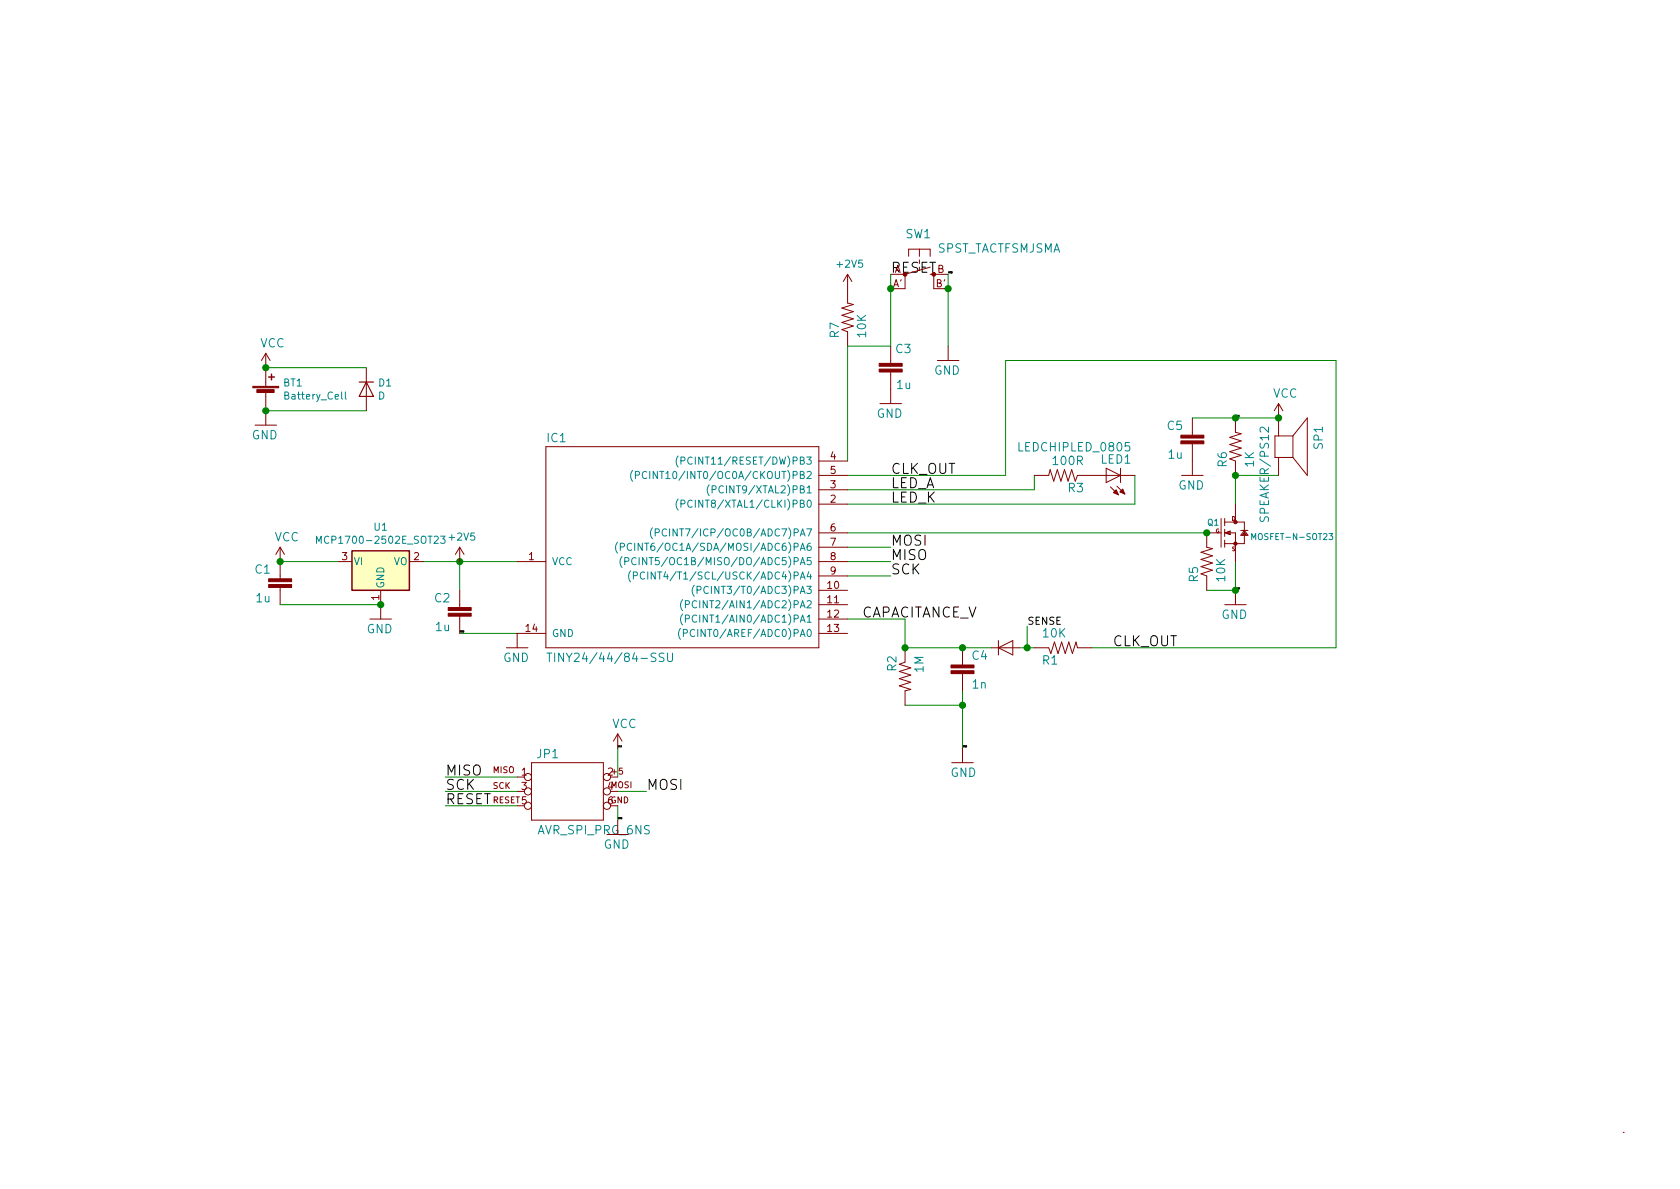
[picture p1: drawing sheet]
EESchema Schematic File Version 4
LIBS:power
LIBS:chirp-v2.4-cache
EELAYER 26 0
EELAYER END
$Descr A4 11693 8268
encoding utf-8
Sheet 1 1
Title "Chirp plant watering alarm"
Date "2018-03-27"
Rev "2.4.5"
Comp "Catnip electronics"
Comment1 "Albertas Mickenas"
Comment2 "albertas@technarium.lt"
Comment3 ""
Comment4 ""
$EndDescr
Wire Wire Line
	3200 3900 3200 4100
Wire Wire Line
	3200 3900 3600 3900
Text Label 4300 5200 0    10   ~ 0
VCC
Wire Wire Line
	4300 5200 4300 5400
Text Label 8600 2900 0    10   ~ 0
VCC
Text Label 3200 4400 0    10   ~ 0
GND
Wire Wire Line
	3200 4400 3600 4400
Text Label 4300 5700 0    10   ~ 0
GND
Wire Wire Line
	4300 5700 4300 5600
Text Label 8600 4100 0    10   ~ 0
GND
Wire Wire Line
	8600 4100 8600 3900
Wire Wire Line
	8400 4100 8600 4100
Text Label 6600 1900 0    10   ~ 0
GND
Connection ~ 6700 4900
Text Label 6700 5200 0    10   ~ 0
GND
Wire Wire Line
	6700 5200 6700 4900
Wire Wire Line
	6700 4900 6700 4800
Wire Wire Line
	6300 4900 6700 4900
Text Label 6200 1900 0    70   ~ 0
RESET
Wire Wire Line
	5900 2400 6200 2400
Text Label 3100 5600 0    70   ~ 0
RESET
Wire Wire Line
	3600 5600 3100 5600
Text Label 4500 5500 0    70   ~ 0
MOSI
Wire Wire Line
	4300 5500 4500 5500
Text Label 6200 3800 0    70   ~ 0
MOSI
Wire Wire Line
	5900 3800 6200 3800
Text Label 6200 3900 0    70   ~ 0
MISO
Wire Wire Line
	5900 3900 6200 3900
Text Label 3100 5400 0    70   ~ 0
MISO
Wire Wire Line
	3600 5400 3100 5400
Text Label 6200 4000 0    70   ~ 0
SCK
Wire Wire Line
	5900 4000 6200 4000
Text Label 3100 5500 0    70   ~ 0
SCK
Wire Wire Line
	3600 5500 3100 5500
Wire Wire Line
	7200 4500 7150 4500
Wire Wire Line
	8600 3300 8600 3500
Wire Wire Line
	8900 3300 8600 3300
Wire Wire Line
	5900 3700 8400 3700
Text Label 6000 4300 0    70   ~ 0
CAPACITANCE_V
Wire Wire Line
	6300 4500 6300 4300
Wire Wire Line
	6300 4300 5900 4300
Text Label 6200 3300 0    70   ~ 0
CLK_OUT
Text Label 8200 4500 2    70   ~ 0
CLK_OUT
Wire Wire Line
	5900 3300 7000 3300
Wire Wire Line
	7000 3300 7000 2500
Wire Wire Line
	7000 2500 9300 2500
Wire Wire Line
	9300 2500 9300 4500
Wire Wire Line
	9300 4500 7600 4500
Text Label 6200 3400 0    70   ~ 0
LED_A
Wire Wire Line
	5900 3400 7200 3400
Wire Wire Line
	7200 3400 7200 3300
Text Label 6200 3500 0    70   ~ 0
LED_K
Wire Wire Line
	5900 3500 7900 3500
Wire Wire Line
	7900 3500 7900 3300
$Comp
L chirp-v2.4-eagle-import:TINY24_44_84-SSU IC1
U 1 0 7C8C299E06F92037
P 3900 3800
F 0 "IC1" H 3800 4530 59  0000 L BNN
F 1 "TINY24/44/84-SSU" H 3800 3000 59  0000 L BNN
F 2 "Housings_SOIC:SOIC-14_3.9x8.7mm_Pitch1.27mm" H 3900 3800 50  0001 C CNN
F 3 "" H 3900 3800 50  0001 C CNN
F 4 "?" H 3900 3800 50  0001 C CNN "PartNo"
F 5 "?" H 3900 3800 50  0001 C CNN "Manufacturer"
F 6 "?" H 3900 3800 50  0001 C CNN "Distributor"
	1    3900 3800
	1    0    0    -1  
$EndComp
$Comp
L chirp-v2.4-eagle-import:VCC #P+01
U 1 0 93600057BCDF72C5
P 1950 3900
F 0 "#P+01" H 1950 3900 50  0001 C CNN
F 1 "VCC" H 1910 4040 59  0000 L BNN
F 2 "" H 1950 3900 50  0001 C CNN
F 3 "" H 1950 3900 50  0001 C CNN
	1    1950 3900
	1    0    0    -1  
$EndComp
$Comp
L chirp-v2.4-eagle-import:GND #GND01
U 1 0 6F68935FDB8695AC
P 3600 4500
F 0 "#GND01" H 3600 4500 50  0001 C CNN
F 1 "GND" H 3500 4400 59  0000 L BNN
F 2 "" H 3600 4500 50  0001 C CNN
F 3 "" H 3600 4500 50  0001 C CNN
	1    3600 4500
	1    0    0    -1  
$EndComp
$Comp
L chirp-v2.4-eagle-import:AVR_SPI_PRG_6NS JP1
U 1 0 848DA6002F430EF2
P 3900 5500
F 0 "JP1" H 3730 5730 59  0000 L BNN
F 1 "AVR_SPI_PRG_6NS" H 3740 5200 59  0000 L BNN
F 2 "2X3-NS" H 3900 5500 50  0001 C CNN
F 3 "" H 3900 5500 50  0001 C CNN
	1    3900 5500
	1    0    0    -1  
$EndComp
$Comp
L chirp-v2.4-eagle-import:GND #GND02
U 1 0 350FEA2913A376EC
P 4300 5800
F 0 "#GND02" H 4300 5800 50  0001 C CNN
F 1 "GND" H 4200 5700 59  0000 L BNN
F 2 "" H 4300 5800 50  0001 C CNN
F 3 "" H 4300 5800 50  0001 C CNN
	1    4300 5800
	1    0    0    -1  
$EndComp
$Comp
L chirp-v2.4-eagle-import:VCC #P+02
U 1 0 CA948EF4339DE9D3
P 4300 5200
F 0 "#P+02" H 4300 5200 50  0001 C CNN
F 1 "VCC" H 4260 5340 59  0000 L BNN
F 2 "" H 4300 5200 50  0001 C CNN
F 3 "" H 4300 5200 50  0001 C CNN
	1    4300 5200
	1    0    0    -1  
$EndComp
$Comp
L chirp-v2.4-eagle-import:MOSFET-N-SOT23 Q1
U 1 0 4FCDC6127A211019
P 8600 3700
F 0 "Q1" H 8400 3750 42  0000 L BNN
F 1 "MOSFET-N-SOT23" H 8700 3650 42  0000 L BNN
F 2 "TO_SOT_Packages_SMD:SOT-23" H 8600 3700 50  0001 C CNN
F 3 "" H 8600 3700 50  0001 C CNN
	1    8600 3700
	1    0    0    -1  
$EndComp
$Comp
L chirp-v2.4-eagle-import:GND #GND05
U 1 0 D2D9FA1DEF27308A
P 8600 4200
F 0 "#GND05" H 8600 4200 50  0001 C CNN
F 1 "GND" H 8500 4100 59  0000 L BNN
F 2 "" H 8600 4200 50  0001 C CNN
F 3 "" H 8600 4200 50  0001 C CNN
	1    8600 4200
	1    0    0    -1  
$EndComp
$Comp
L chirp-v2.4-eagle-import:RESISTOR0603-RES R5
U 1 0 2AA8A3DBF256FF88
P 8400 3900
F 0 "R5" H 8250 3959 59  0000 L BNN
F 1 "10K" H 8250 3770 59  0000 L BNN
F 2 "Resistors_SMD:R_0603_1608Metric" H 8400 3900 50  0001 C CNN
F 3 "" H 8400 3900 50  0001 C CNN
	1    8400 3900
	0    -1   -1   0   
$EndComp
$Comp
L chirp-v2.4-eagle-import:RESISTOR0603-RES R6
U 1 0 937CA1AD9D27E019
P 8600 3100
F 0 "R6" H 8450 3159 59  0000 L BNN
F 1 "1K" H 8450 2970 59  0000 L BNN
F 2 "Resistors_SMD:R_0603_1608Metric" H 8600 3100 50  0001 C CNN
F 3 "" H 8600 3100 50  0001 C CNN
	1    8600 3100
	0    -1   -1   0   
$EndComp
$Comp
L chirp-v2.4-eagle-import:GND #GND06
U 1 0 714A278CA07C0193
P 6600 2500
F 0 "#GND06" H 6600 2500 50  0001 C CNN
F 1 "GND" H 6500 2400 59  0000 L BNN
F 2 "" H 6600 2500 50  0001 C CNN
F 3 "" H 6600 2500 50  0001 C CNN
	1    6600 2500
	1    0    0    -1  
$EndComp
$Comp
L chirp-v2.4-eagle-import:VCC #P+04
U 1 0 9CDE3F88A7FDB2D8
P 8900 2900
F 0 "#P+04" H 8900 2900 50  0001 C CNN
F 1 "VCC" H 8860 3040 59  0000 L BNN
F 2 "" H 8900 2900 50  0001 C CNN
F 3 "" H 8900 2900 50  0001 C CNN
	1    8900 2900
	1    0    0    -1  
$EndComp
$Comp
L chirp-v2.4-eagle-import:CAP0603-CAP C2
U 1 0 E0584367761BF58F
P 3200 4300
F 0 "C2" H 3260 4415 59  0000 L BNN
F 1 "1u" H 3260 4215 59  0000 L BNN
F 2 "Capacitor_SMD:C_0603_1608Metric" H 3200 4300 50  0001 C CNN
F 3 "" H 3200 4300 50  0001 C CNN
	1    3200 4300
	-1   0    0    -1  
$EndComp
$Comp
L chirp-v2.4-eagle-import:RESISTOR0603-RES R7
U 1 0 A60D47699333350
P 5900 2200
F 0 "R7" H 5750 2259 59  0000 L BNN
F 1 "10K" H 5750 2070 59  0000 L BNN
F 2 "Resistors_SMD:R_0603_1608Metric" H 5900 2200 50  0001 C CNN
F 3 "" H 5900 2200 50  0001 C CNN
	1    5900 2200
	0    -1   -1   0   
$EndComp
$Comp
L chirp-v2.4-eagle-import:CAP0603-CAP C3
U 1 0 F8B16F2E15F46D77
P 6200 2600
F 0 "C3" H 6050 2750 59  0000 L BNN
F 1 "1u" H 6050 2500 59  0000 L BNN
F 2 "Capacitor_SMD:C_0603_1608Metric" H 6200 2600 50  0001 C CNN
F 3 "" H 6200 2600 50  0001 C CNN
	1    6200 2600
	-1   0    0    -1  
$EndComp
$Comp
L chirp-v2.4-eagle-import:GND #GND08
U 1 0 167E2C6ADF24F9E8
P 6200 2800
F 0 "#GND08" H 6200 2800 50  0001 C CNN
F 1 "GND" H 6100 2700 59  0000 L BNN
F 2 "" H 6200 2800 50  0001 C CNN
F 3 "" H 6200 2800 50  0001 C CNN
	1    6200 2800
	1    0    0    -1  
$EndComp
$Comp
L chirp-v2.4-eagle-import:RESISTOR0603-RES R1
U 1 0 A4E27F8D4C88E097
P 7400 4500
F 0 "R1" H 7250 4559 59  0000 L BNN
F 1 "10K" H 7250 4370 59  0000 L BNN
F 2 "Resistors_SMD:R_0603_1608Metric" H 7400 4500 50  0001 C CNN
F 3 "" H 7400 4500 50  0001 C CNN
	1    7400 4500
	1    0    0    1   
$EndComp
$Comp
L chirp-v2.4-eagle-import:DIODESOD-523 D2
U 1 0 DF181E26EC1B3B89
P 7000 4500
F 0 "D2" H 6900 4600 42  0001 L BNN
F 1 "DIODE-SCHOTTKY_" H 6900 4350 42  0001 L BNN
F 2 "Diodes_SMD:SOD-523" H 7000 4500 50  0001 C CNN
F 3 "" H 7000 4500 50  0001 C CNN
F 4 "?" H 7000 4500 50  0001 C CNN "PartNo"
F 5 "?" H 7000 4500 50  0001 C CNN "Manufacturer"
F 6 "?" H 7000 4500 50  0001 C CNN "Distributor"
	1    7000 4500
	-1   0    0    -1  
$EndComp
$Comp
L chirp-v2.4-eagle-import:CAP0603-CAP C4
U 1 0 1A4EAE44B3C0B5DB
P 6700 4700
F 0 "C4" H 6760 4815 59  0000 L BNN
F 1 "1n" H 6760 4615 59  0000 L BNN
F 2 "Capacitor_SMD:C_0603_1608Metric" H 6700 4700 50  0001 C CNN
F 3 "" H 6700 4700 50  0001 C CNN
	1    6700 4700
	1    0    0    -1  
$EndComp
$Comp
L chirp-v2.4-eagle-import:GND #GND03
U 1 0 21A7002F7679BDCC
P 6700 5300
F 0 "#GND03" H 6700 5300 50  0001 C CNN
F 1 "GND" H 6600 5200 59  0000 L BNN
F 2 "" H 6700 5300 50  0001 C CNN
F 3 "" H 6700 5300 50  0001 C CNN
	1    6700 5300
	-1   0    0    -1  
$EndComp
$Comp
L chirp-v2.4-eagle-import:RESISTOR0603-RES R2
U 1 0 DB86C477D042C1B2
P 6300 4700
F 0 "R2" H 6150 4759 59  0000 L BNN
F 1 "1M" H 6150 4570 59  0000 L BNN
F 2 "Resistors_SMD:R_0603_1608Metric" H 6300 4700 50  0001 C CNN
F 3 "" H 6300 4700 50  0001 C CNN
F 4 "?" H 6300 4700 50  0001 C CNN "PartNo"
F 5 "?" H 6300 4700 50  0001 C CNN "Manufacturer"
F 6 "?" H 6300 4700 50  0001 C CNN "Distributor"
	1    6300 4700
	0    -1   1    0   
$EndComp
$Comp
L chirp-v2.4-eagle-import:RESISTOR0603-RES R3
U 1 0 2D4EE85FB3643B67
P 7400 3300
F 0 "R3" H 7250 3359 59  0000 L BNN
F 1 "100R" H 7250 3170 59  0000 L BNN
F 2 "Resistors_SMD:R_0603_1608Metric" H 7400 3300 50  0001 C CNN
F 3 "" H 7400 3300 50  0001 C CNN
	1    7400 3300
	-1   0    0    1   
$EndComp
$Comp
L chirp-v2.4-eagle-import:LEDCHIPLED_0805 LED1
U 1 0 56580ACBD5D4A691
P 7700 3300
F 0 "LED1" V 7840 3120 59  0000 L BNN
F 1 "LEDCHIPLED_0805" V 7925 3120 59  0000 L BNN
F 2 "CHIPLED_0805" H 7700 3300 50  0001 C CNN
F 3 "" H 7700 3300 50  0001 C CNN
	1    7700 3300
	0    -1   -1   0   
$EndComp
$Comp
L chirp-v2.4-eagle-import:CAP0603-CAP C5
U 1 0 D9A42AEA629E9F7E
P 8300 3100
F 0 "C5" H 8360 3215 59  0000 L BNN
F 1 "1u" H 8360 3015 59  0000 L BNN
F 2 "Capacitor_SMD:C_0603_1608Metric" H 8300 3100 50  0001 C CNN
F 3 "" H 8300 3100 50  0001 C CNN
	1    8300 3100
	-1   0    0    -1  
$EndComp
$Comp
L chirp-v2.4-eagle-import:GND #GND09
U 1 0 92D8EA4928DF91D
P 8300 3300
F 0 "#GND09" H 8300 3300 50  0001 C CNN
F 1 "GND" H 8200 3200 59  0000 L BNN
F 2 "" H 8300 3300 50  0001 C CNN
F 3 "" H 8300 3300 50  0001 C CNN
	1    8300 3300
	1    0    0    -1  
$EndComp
$Comp
L chirp-v2.4-eagle-import:SPEAKER_PS12 SP1
U 1 0 AA76E99B8A50F2F1
P 8900 3100
F 0 "SP1" H 8750 3350 59  0000 L BNN
F 1 "SPEAKER/PS12" H 8750 2975 59  0000 L BNN
F 2 "PS12" H 8900 3100 50  0001 C CNN
F 3 "" H 8900 3100 50  0001 C CNN
	1    8900 3100
	0    1    1    0   
$EndComp
$Comp
L chirp-v2.4-eagle-import:SPST_TACTFSMJSMA SW1
U 1 0 EDADD9913EE12F83
P 6400 1900
F 0 "SW1" V 6150 1800 59  0000 L BNN
F 1 "SPST_TACTFSMJSMA" V 6250 2025 59  0000 L BNN
F 2 "FSMJSMA" H 6400 1900 50  0001 C CNN
F 3 "" H 6400 1900 50  0001 C CNN
	1    6400 1900
	0    1    1    0   
$EndComp
Wire Wire Line
	8300 2900 8600 2900
Wire Wire Line
	6600 1900 6600 2000
Wire Wire Line
	6200 1900 6200 2000
Wire Wire Line
	6300 4500 6700 4500
$Comp
L Regulator_Linear:MCP1700-2502E_SOT23 U1
U 1 1
P 2650 3900
F 0 "U1" H 2650 4142 50  0000 C CNN
F 1 "MCP1700-2502E_SOT23" H 2650 4051 50  0000 C CNN
F 2 "TO_SOT_Packages_SMD:SOT-23" H 2650 4125 50  0001 C CNN
F 3 "http://ww1.microchip.com/downloads/en/DeviceDoc/20001826C.pdf" H 2650 3900 50  0001 C CNN
F 4 "?" H 2650 3900 50  0001 C CNN "PartNo"
F 5 "?" H 2650 3900 50  0001 C CNN "Manufacturer"
F 6 "?" H 2650 3900 50  0001 C CNN "Distributor"
	1    2650 3900
	1    0    0    -1  
$EndComp
$Comp
L chirp-v2.4-eagle-import:CAP0603-CAP C1
U 1 0
P 1950 4100
F 0 "C1" H 2010 4215 59  0000 L BNN
F 1 "1u" H 2010 4015 59  0000 L BNN
F 2 "Capacitor_SMD:C_0603_1608Metric" H 1950 4100 50  0001 C CNN
F 3 "" H 1950 4100 50  0001 C CNN
F 4 "?" H 1950 4100 50  0001 C CNN "PartNo"
F 5 "?" H 1950 4100 50  0001 C CNN "Manufacturer"
F 6 "?" H 1950 4100 50  0001 C CNN "Distributor"
	1    1950 4100
	-1   0    0    -1  
$EndComp
Wire Wire Line
	1950 3900 2350 3900
Connection ~ 1950 3900
$Comp
L chirp-v2.4-eagle-import:GND #U02
U 1 0
P 2650 4300
F 0 "#U02" H 2650 4300 50  0001 C CNN
F 1 "GND" H 2550 4200 59  0000 L BNN
F 2 "" H 2650 4300 50  0001 C CNN
F 3 "" H 2650 4300 50  0001 C CNN
	1    2650 4300
	1    0    0    -1  
$EndComp
Wire Wire Line
	1950 4200 2650 4200
Connection ~ 2650 4200
Wire Wire Line
	2950 3900 3200 3900
Connection ~ 3200 3900
Connection ~ 6700 4500
Wire Wire Line
	6700 4500 6900 4500
Wire Wire Line
	5900 2400 5900 3200
Connection ~ 6200 2000
Wire Wire Line
	6200 2000 6200 2400
Connection ~ 6600 2000
Wire Wire Line
	6600 2000 6600 2400
Connection ~ 8600 3300
Connection ~ 8600 2900
Wire Wire Line
	8600 2900 8900 2900
Connection ~ 8900 2900
Connection ~ 8600 4100
Connection ~ 8400 3700
Connection ~ 6300 4500
$Comp
L power:+2V5 #PWR0101
U 1 1
P 3200 3900
F 0 "#PWR0101" H 3200 3750 50  0001 C CNN
F 1 "+2V5" H 3215 4073 50  0000 C CNN
F 2 "" H 3200 3900 50  0001 C CNN
F 3 "" H 3200 3900 50  0001 C CNN
	1    3200 3900
	1    0    0    -1  
$EndComp
$Comp
L power:+2V5 #PWR0102
U 1 1
P 5900 2000
F 0 "#PWR0102" H 5900 1850 50  0001 C CNN
F 1 "+2V5" H 5915 2173 50  0000 C CNN
F 2 "" H 5900 2000 50  0001 C CNN
F 3 "" H 5900 2000 50  0001 C CNN
	1    5900 2000
	1    0    0    -1  
$EndComp
Text Label 7150 4350 0    50   ~ 0
SENSE
Wire Wire Line
	7150 4350 7150 4500
Connection ~ 7150 4500
Wire Wire Line
	7150 4500 7100 4500
$Comp
L Device:Battery_Cell BT1
U 1 1
P 1850 2750
F 0 "BT1" H 1968 2846 50  0000 L CNN
F 1 "Battery_Cell" H 1968 2755 50  0000 L CNN
F 2 "" V 1850 2810 50  0001 C CNN
F 3 "~" V 1850 2810 50  0001 C CNN
	1    1850 2750
	1    0    0    -1  
$EndComp
$Comp
L Device:D D1
U 1 1
P 2550 2700
F 0 "D1" V 2504 2779 50  0000 L CNN
F 1 "D" V 2595 2779 50  0000 L CNN
F 2 "" H 2550 2700 50  0001 C CNN
F 3 "~" H 2550 2700 50  0001 C CNN
	1    2550 2700
	0    1    1    0   
$EndComp
Wire Wire Line
	1850 2550 2550 2550
Wire Wire Line
	1850 2850 2550 2850
$Comp
L chirp-v2.4-eagle-import:GND #U0101
U 1 0
P 1850 2950
F 0 "#U0101" H 1850 2950 50  0001 C CNN
F 1 "GND" H 1750 2850 59  0000 L BNN
F 2 "" H 1850 2950 50  0001 C CNN
F 3 "" H 1850 2950 50  0001 C CNN
	1    1850 2950
	1    0    0    -1  
$EndComp
Connection ~ 1850 2850
$Comp
L chirp-v2.4-eagle-import:VCC #P+0101
U 1 0
P 1850 2550
F 0 "#P+0101" H 1850 2550 50  0001 C CNN
F 1 "VCC" H 1810 2690 59  0000 L BNN
F 2 "" H 1850 2550 50  0001 C CNN
F 3 "" H 1850 2550 50  0001 C CNN
	1    1850 2550
	1    0    0    -1  
$EndComp
Connection ~ 1850 2550
$EndSCHEMATC
